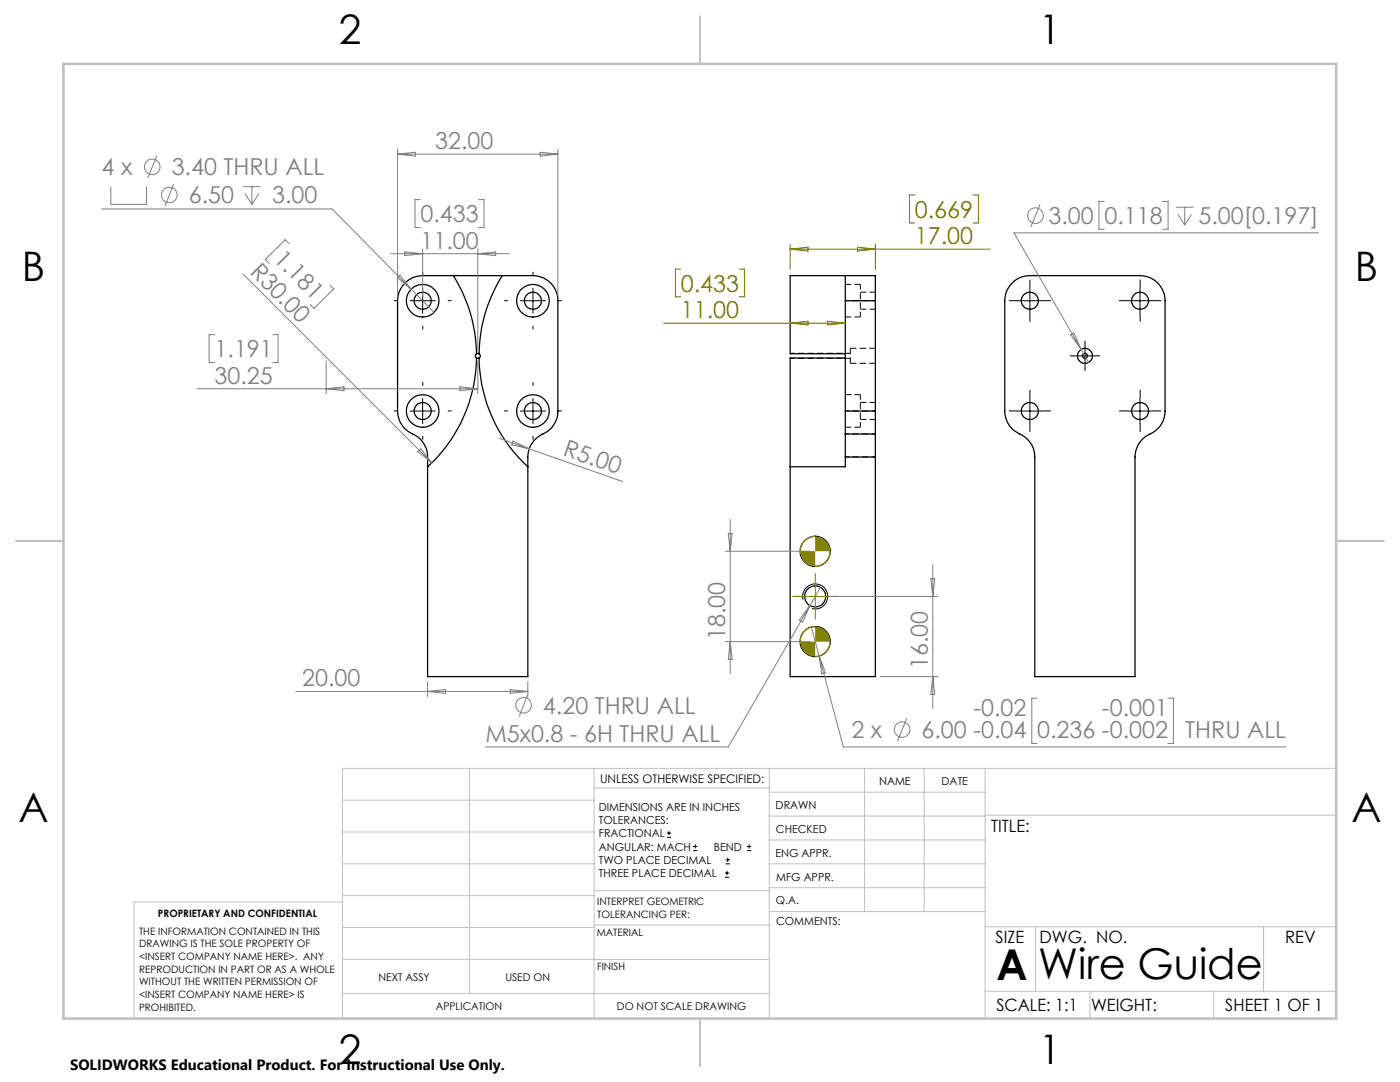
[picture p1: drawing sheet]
<svg xmlns="http://www.w3.org/2000/svg" width="279mm" height="216mm" viewBox="0 0 279 216" stroke-linecap="round" stroke-linejoin="round" font-family="sans-serif">
<g fill="none" stroke="#000" stroke-width=".25">
<path d="M80.8 56.5l.9-.7 1-.5 1.6-.3h22.1a5 5 0 0 1 4.9 5v22a5.2 5.2 0 0 1-3.5 4.9 5.1 5.1 0 0 0-2.5 4.3v43.8h-20v-43.8a5.2 5.2 0 0 0-3.5-4.9 5.1 5.1 0 0 1-2.5-4.3v-22l.3-1.7 .5-.9zM90.5 55a30 30 0 0 1 4.6 15.6M100.2 55a30 30 0 0 0-4.6 15.6M168.7 55v5M202 56.5l1.3-1 1.1-.4 1.1-.1h22a5 5 0 0 1 5 5v22a5.2 5.2 0 0 1-3.5 4.9 4.9 4.9 0 0 0-2.5 4.3v43.8h-20v-43.8a5.2 5.2 0 0 0-3.5-4.9 4.9 4.9 0 0 1-2.5-4.3v-22l.3-1.7 .5-.9zM95.1 70.6h.5M95.1 71.4h.5M95.1 71.4a30.1 30.1 0 0 1-9.8 21.7M95.1 70.6a.49 .49 0 0 0 0 .8M95.6 71.4a30.2 30.2 0 0 0 9.7 21.7M95.6 70.6a.49 .49 0 0 1 0 .8M168.7 71.4h-11v21.7"/>
<path d="M168.7 60v22M168.7 60h6M174.7 60v-5h-17v15.6h11M174.7 60v22M168.7 82v4.6M168.7 86.6v4.6M168.7 82h6M168.7 86.6h6M168.7 91.2v1.9h-11M168.7 91.2h6M174.7 82v4.6M174.7 86.6v4.6"/>
<path d="M174.7 91.2v43.8h-17v-41.9"/>
<circle cx="84.3" cy="60" r="1.7"/>
<circle cx="106.4" cy="60" r="3.3"/>
<circle cx="205.5" cy="60" r="1.7"/>
<circle cx="84.4" cy="60" r="3.2"/>
<circle cx="106.3" cy="60" r="1.69"/>
<circle cx="216.5" cy="71" r="1.51"/>
<circle cx="216.5" cy="71" r=".5"/>
<circle cx="227.5" cy="60" r="1.69"/>
<circle cx="84.3" cy="82" r="1.7"/>
<circle cx="84.4" cy="82" r="3.3"/>
<circle cx="106.3" cy="82" r="1.69"/>
<circle cx="106.4" cy="82" r="3.3"/>
<circle cx="205.5" cy="82" r="1.7"/>
<circle cx="227.5" cy="82" r="1.69"/>
<circle cx="162.7" cy="119" r="2.1"/>
<circle cx="162.7" cy="110" r="3"/>
<circle cx="162.7" cy="128" r="3"/>
</g>
<path d="M171.7 63.2v-6.5M171.7 85.2v-6.5" fill="none" stroke="#000" stroke-width=".2" stroke-dasharray="1.3 .6" stroke-dashoffset=".2" stroke-linecap="butt"/>
<path d="M171.7 56.7h-3M174.7 58.3h-3M168.7 63.2h3M169.7 69.5v3M171.7 78.7h-3M171.7 61.7h3M168.7 85.2h3M171.7 83.7h3M174.7 80.3h-3" fill="none" stroke="#000" stroke-width=".2" stroke-dasharray="1.3 .6" stroke-dashoffset=".1" stroke-linecap="butt"/>
<path d="M174.7 60h-6M174.7 91.2h-6M174.7 86.6h-6M174.7 82h-6" fill="none" stroke="#000" stroke-width=".2" stroke-dasharray="1.3 .6" stroke-dashoffset=".5" stroke-linecap="butt"/>
<path d="M169.7 72.5h5M174.7 69.5h-5" fill="none" stroke="#000" stroke-width=".2" stroke-dasharray="1.3 .6" stroke-linecap="butt"/>
<path d="M157.7 71.5h12M169.7 70.5h-12" fill="none" stroke="#000" stroke-width=".2" stroke-dasharray="1.3 .6" stroke-dashoffset=".4" stroke-linecap="butt"/>
<g fill="none" stroke="#808080" stroke-width=".2">
<path d="M22.1 37.3v3.5h7.1v-3.5M31.3 31.1l-1.8 4.4M34.7 36.7l-1.8 4.4M48.5 37.3h3.5M48.9 38.7l1.4 2.1M50.3 37.3v3.5M51.6 38.7l-1.3 2.1M79.3 29.8v29.2M79.3 30.8h32M79.3 30.8l3.6-.4v.8zM83.9 39.8h-1.1v5.6h1.1M95.5 39.8h1.1v5.6h-1.1"/>
<path d="M107.8 30.4l3.5 .4-3.5 .4zM111.3 29.8v29.2M20.2 41.7h46.1l15.8 16M48.5 54.7l37.7 37.7M57.7 48.6l-.8-.8-3.9 4 .7 .7M65.9 56.9l.7 .7-3.9 4-.8-.8M78 50.6h23.7M79.3 55.4l.5-.5 2.3 2.8zM80.8 50.3l3.5 .3-3.5 .4zM82.1 57.7l4.5 4.6M84.3 49.6v9.4M95.4 49.6v20.4"/>
<path d="M95.4 50.6l3.5-.3v.7zM207.5 40.8l-1.8 4.5M220.4 40.2h-1.1v5.6h1.1M232 40.2h1.1v5.6h-1.1M234.7 41.3h3.5M235.1 42.8l1.3 2.1M236.4 41.3v3.6M237.8 42.8l-1.4 2.1M263.1 46.5h-60.7l13.4 23.2M39.4 77.6h56M42.8 66.8h-1.1v5.6h1.1M54.4 66.8h1.1v5.6h-1.1"/>
<path d="M65.1 72v6.6M65.1 77.6l3.6-.4v.8zM91.8 77.2l3.6 .4-3.6 .4zM95.4 72v6.6M213.7 66.8l.6-.4 1.5 3.3zM215.8 69.7l1.5 2.6M83.4 90.1l.6-.5 2.2 2.8zM99.6 87.5l6 2.1M102.4 88l3.2 1.6-3.5-.8zM105.6 89.6l18.7 6.5M144.7 110h17M145.3 106.5h.8l-.4 3.5z"/>
<path d="M145.7 103.6v30.8M163.7 119h23.4M163.7 117.2l-2.1 3.6M185.8 115.5h.7l-.3 3.5zM186.2 112.7v28.7M59 138h46.3M85.3 136v3M85.3 138l3.6-.4v.8zM101.8 137.6l3.5 .4-3.5 .4zM105.3 136v3M105.4 138.5l-1.8 4.4M144.7 128h17"/>
<path d="M145.7 128l.4 3.6h-.8zM161.6 120.8l-16.3 28.2h-48.5M161.6 120.8l-1.4 3.3-.7-.4zM161.9 125.1l1.6 5.8M163.5 130.9l4.8 18.1h88.3M163.5 130.9l1.2 3.3-.7 .2zM175.7 135h11.4M186.2 135l.3 3.6h-.7zM207 139.3h-1.1v9h1.1M233.1 139.3h1.1v9h-1.1M180.9 143.4l-1.8 4.4"/>
<circle cx="30.4" cy="33.3" r="1.55"/>
<circle cx="33.8" cy="38.9" r="1.55"/>
<circle cx="206.7" cy="43" r="1.55"/>
<circle cx="104.5" cy="140.7" r="1.56"/>
<circle cx="180.1" cy="145.6" r="1.55"/>
</g>
<g fill="none" stroke="#000" stroke-width=".2">
<path d="M84.3 57.5v5M106.4 57.5v5M205.5 57.5v5M227.5 57.5v5M81.8 60h5.1M84.3 79.5v5M103.9 60h5M106.4 79.5v5M203 60h5M205.5 79.5v5M214 71h5M216.5 68.5v5"/>
<path d="M225 60h5M227.5 79.5v5M81.8 82h5.1M103.9 82h5M203 82h5M225 82h5M160.3 119.7a2.51 2.51 0 0 1 2.2-3.2 2.51 2.51 0 0 1 2.7 2.7 2.51 2.51 0 0 1-3.2 2.2M133.1 167.1h.8M133.1 166.2h.8M133.5 165.8v.9M138.3 169.7h.8M138.3 168.9h.8"/>
<path d="M138.7 168.5v.8M144.7 175h.8M144.7 174.2h.8M144.8 172.4h.9M144.8 171.6h.9M145.1 173.8v.8M145.2 171.1v.9M149.1 169.7h.8M149.1 168.9h.8M149.5 168.5v.8"/>
</g>
<g fill="none" stroke="#808000" stroke-width=".2">
<path d="M182.6 38.9h-1.1v5.6h1.1M194.2 38.9h1.1v5.6h-1.1M135.9 53.7h-1.1v5.5h1.1M147.5 53.7h1.1v5.5h-1.1M157.7 48.7v5.1M157.7 49.7h39.9M157.7 49.7l3.6-.4v.8zM171.1 49.3l3.6 .4-3.6 .4zM174.7 48.7v5.1M132.4 64.5h36.3M157.7 64.5l3.6-.4v.7zM165.1 64.1l3.6 .4-3.6 .3z"/>
<path d="M160.2 119h5M162.7 107a3 3 0 0 0-3 3M162.7 116.5v5M165.7 110a3.1 3.1 0 0 1-3 3M162.7 125a2.95 2.95 0 0 0-3 3M165.7 128a3.1 3.1 0 0 1-3 3"/>
</g>
<g fill="none" stroke="#000" stroke-width=".2" stroke-dasharray="15.2 1.3 1.3 1.3" stroke-linecap="butt">
<path d="M79.4 60h-.8M84.4 55v-.8M89.4 60h.7M101.4 60h-.8M106.4 55v-.8M111.4 60h.7M203 60h-1.7M205.5 57.5v-1.7M208 60h1.7M225 60h-1.7M227.5 57.5v-1.7M230 60h1.7"/>
<path d="M84.4 77v-.8M84.4 65v.7M106.4 77v-.8M106.4 65v.7M205.5 79.5v-1.7M205.5 62.5v1.7M214 71h-.5M216.5 68.5v-.5M216.5 73.5v.5M219 71h.5M227.5 79.5v-1.7M227.5 62.5v1.7"/>
<path d="M79.4 82h-.8M84.4 87v.7M89.4 82h.7M101.4 82h-.8M106.4 87v.7M111.4 82h.7M203 82h-1.7M205.5 84.5v1.7M208 82h1.7M225 82h-1.7M227.5 84.5v1.7M230 82h1.7"/>
</g>
<path d="M160.2 119h-2.1M162.7 116.5v-2.1M165.2 119h2.1M162.7 121.5v2.1" fill="none" stroke="#808000" stroke-width=".2" stroke-dasharray="15.2 1.3 1.3 1.3" stroke-linecap="butt"/>
<g fill="none" stroke="#c0c0c0" stroke-width=".2">
<path d="M68.3 159.7h50.3M93.7 153.3v44.9M118.6 153.3v49.9M118.6 157.2h34.9M153.5 153.3v49.9M153.5 158.1h43.1M172.5 153.3v28.6M184.4 153.3v28.6M196.6 153.3v49.9M266.7 153.3h-198.4v49.9M68.3 178.7h50.3M68.3 172.4h50.3"/>
<path d="M68.3 166h50.3M68.3 180h-41.6v23.2M118.6 177.7h35M153.5 167.6h43.1M153.5 162.8h43.1M153.5 172.4h43.1M153.5 177.1h43.1M196.6 162.7h70.1M68.3 198.2h85.2M68.3 191.4l85.2 .1M68.3 185.1h50.3M118.6 184.6h35"/>
<path d="M153.6 181.9h43M196.6 197.8h70.1M196.6 184.9h70.1M206.7 184.9v12.9M217.5 197.8v5.4M242.2 197.8v5.4M252.2 184.9v12.9"/>
</g>
<path d="M139.7 3.2v9.5M3.1 107.9h9.6M266.7 107.9h9.5M139.7 203.2v9.6" fill="none" stroke="#c0c0c0" stroke-width=".25"/>
<path d="M12.7 12.7h254v190.5h-254z" fill="none" stroke="#c0c0c0" stroke-width=".5"/>
<path d="M159.7 128a3 3 0 0 0 3 3v-3zM162.7 125v3h3a3 3 0 0 0-3-3zM159.7 110a3 3 0 0 0 3 3v-3zM162.7 107v3h3a3.1 3.1 0 0 0-3-3z" fill="#808000"/>
<g font-size="8.5">
<text x="198.9" y="195.5">A</text>
<text x="207.2" y="195.4">Wire Guide</text>
</g>
<g font-size="8.1">
<text x="67.6" y="8.9">2</text>
<text x="207.3" y="8.9">1</text>
<text x="4.4" y="56.2">B</text>
<text x="270.4" y="56.2">B</text>
<text x="3.7" y="164.1">A</text>
<text x="269.7" y="164.1">A</text>
<text x="67.6" y="212.4">2</text>
<text x="207.3" y="212.4">1</text>
</g>
<g font-size="4.7" fill="#808080">
<text x="86.9" y="29.7">32.00</text>
<text x="20.3" y="35">4 x</text>
<text x="34.3" y="35">3.40 THRU ALL</text>
<text x="37.7" y="40.6">6.50</text>
<text x="54.3" y="40.6">3.00</text>
<text x="83.9" y="44.4">0.433</text>
<text x="209.2" y="44.7">3.00</text>
<text x="220.4" y="44.7">0.118</text>
<text x="239.2" y="44.7">5.00[0.197]</text>
<text x="54.5" y="51.8" transform="rotate(45 54.5 51.8)">1.181</text>
<text x="83.9" y="49.6">11.00</text>
<text x="49.7" y="54.5" transform="rotate(45 49.7 54.5)">R30.00</text>
<text x="42.8" y="71.3">1.191</text>
<text x="42.8" y="76.5">30.25</text>
<text x="112.2" y="90.9" transform="rotate(19 112.2 90.9)">R5.00</text>
<text x="144.7" y="127.8" transform="rotate(-90 144.7 127.8)">18.00</text>
<text x="60.3" y="136.9">20.00</text>
<text x="185.2" y="133.5" transform="rotate(-90 185.2 133.5)">16.00</text>
<text x="108.4" y="142.4">4.20 THRU ALL</text>
<text x="194.3" y="142.8">-0.02</text>
<text x="219.9" y="142.8">-0.001</text>
<text x="96.9" y="148">M5x0.8 - 6H THRU ALL</text>
<text x="169.9" y="147.3">2 x</text>
<text x="183.9" y="147.3">6.00 -0.04</text>
<text x="207" y="147.3">0.236 -0.002</text>
<text x="236.5" y="147.3">THRU ALL</text>
</g>
<g font-size="4.7" fill="#808000">
<text x="182.6" y="43.4">0.669</text>
<text x="182.6" y="48.7">17.00</text>
<text x="135.9" y="58.2">0.433</text>
<text x="135.9" y="63.4">11.00</text>
</g>
<g font-size="3.4">
<text x="197.8" y="166">TITLE:</text>
<text x="198.7" y="188.1">SIZE</text>
<text x="207.5" y="188.1">DWG. NO.</text>
<text x="256.5" y="188.2">REV</text>
<text x="198.8" y="201.7">SCALE: 1:1</text>
<text x="217.7" y="201.8">WEIGHT:</text>
<text x="244.5" y="201.7">SHEET 1 OF 1</text>
</g>
<text font-size="3" x="14" y="213.5">SOLIDWORKS Educational Product. For Instructional Use Only.</text>
<text font-size="2.4" x="119.8" y="156.2">UNLESS OTHERWISE SPECIFIED:</text>
<g font-size="2.2">
<text x="119.5" y="161.8">DIMENSIONS ARE IN INCHES</text>
<text x="154.8" y="161.4">DRAWN</text>
<text x="175.4" y="156.6">NAME</text>
<text x="187.9" y="156.7">DATE</text>
<text x="119.5" y="164.4">TOLERANCES:</text>
<text x="119.5" y="167.1">FRACTIONAL</text>
<text x="154.9" y="166.3">CHECKED</text>
<text x="119.5" y="169.7">ANGULAR: MACH</text>
<text x="119.5" y="172.4">TWO PLACE DECIMAL</text>
<text x="142.5" y="169.7">BEND</text>
<text x="154.8" y="170.9">ENG APPR.</text>
<text x="119.5" y="175">THREE PLACE DECIMAL</text>
<text x="154.9" y="175.7">MFG APPR.</text>
<text x="154.9" y="180.4">Q.A.</text>
<text x="154.9" y="184.6">COMMENTS:</text>
</g>
<g font-size="2.1">
<text x="75.5" y="195.7">NEXT ASSY</text>
<text x="100.9" y="195.7">USED ON</text>
<text x="86.9" y="201.5">APPLICATION</text>
<text x="123.1" y="201.6">DO NOT SCALE DRAWING</text>
</g>
<g font-size="2">
<text x="31.5" y="182.9">PROPRIETARY AND CONFIDENTIAL</text>
<text x="119.2" y="180.6">INTERPRET GEOMETRIC</text>
<text x="119.2" y="183.1">TOLERANCING PER:</text>
<text x="27.8" y="186.5">THE INFORMATION CONTAINED IN THIS</text>
<text x="27.8" y="189">DRAWING IS THE SOLE PROPERTY OF</text>
<text x="27.8" y="191.6">&lt;INSERT COMPANY NAME HERE&gt;. ANY</text>
<text x="119.1" y="186.7">MATERIAL</text>
<text x="27.8" y="194.1">REPRODUCTION IN PART OR AS A WHOLE</text>
<text x="27.8" y="196.6">WITHOUT THE WRITTEN PERMISSION OF</text>
<text x="119.1" y="193.5">FINISH</text>
<text x="27.8" y="199.1">&lt;INSERT COMPANY NAME HERE&gt; IS</text>
<text x="27.8" y="201.7">PROHIBITED.</text>
</g>
</svg>
